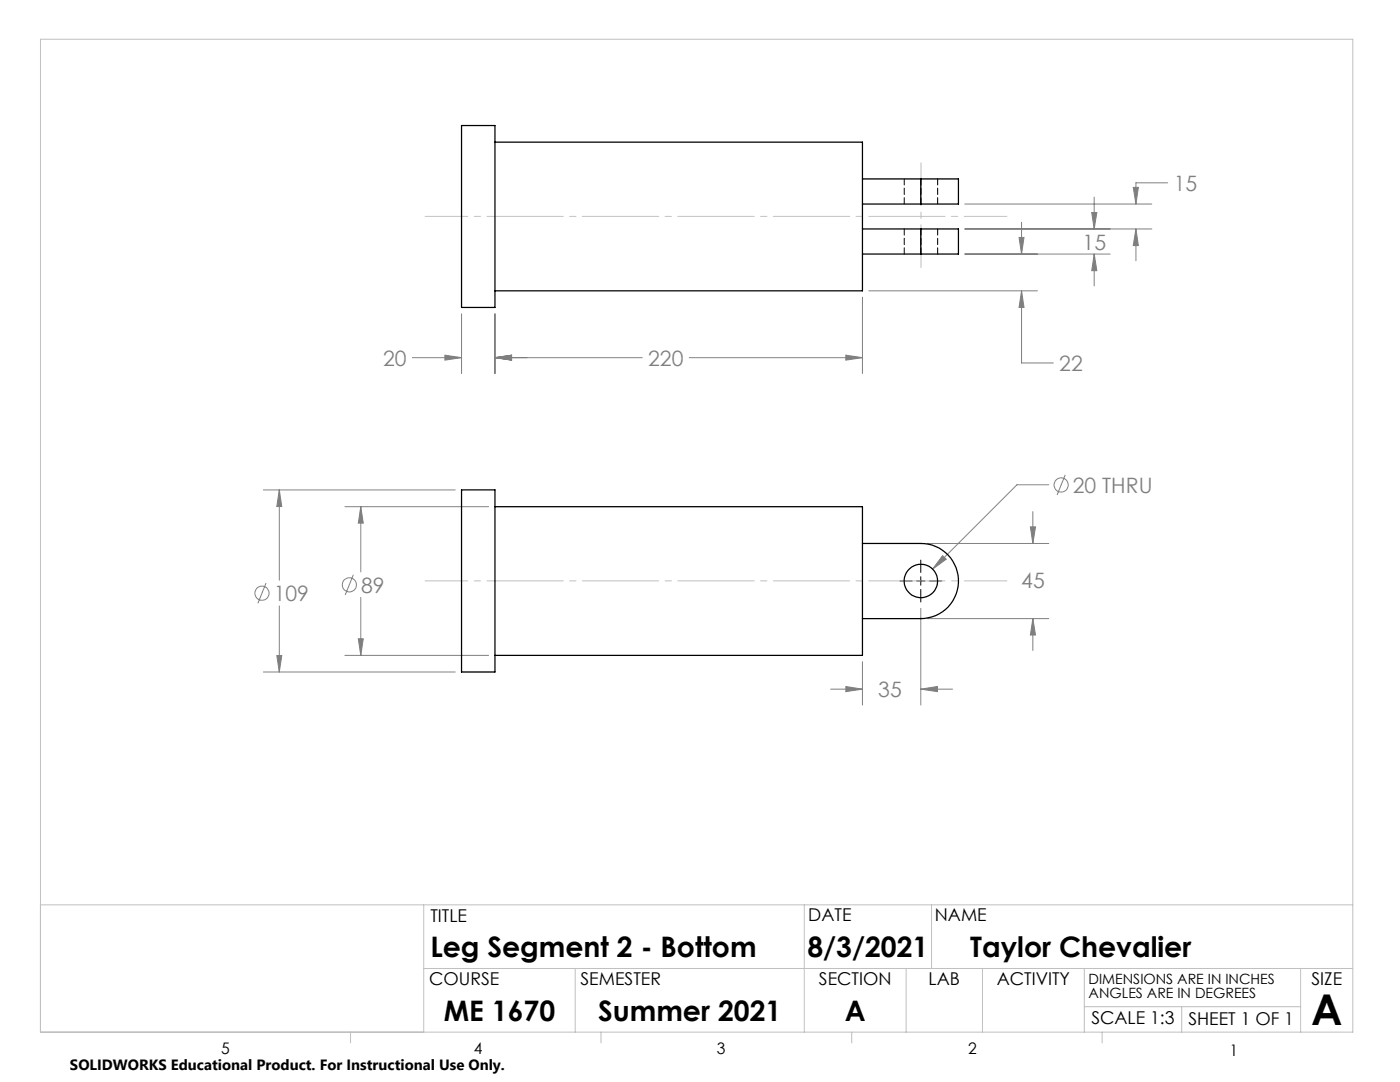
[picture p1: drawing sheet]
<svg xmlns="http://www.w3.org/2000/svg" width="279mm" height="216mm" viewBox="0 0 279 216" stroke-linecap="round" stroke-linejoin="round" font-family="sans-serif">
<g fill="none" stroke="#808080" stroke-width=".2">
<path d="M218.4 39.3v6.4M226.2 37.4h1l-.5 3.3zM233 36.5h-6.3v4.2M172.1 59.3v15.2M173.4 58h33.6M192.5 50.7h29M192.5 45.7h37.4M192.5 40.7h37.4M203.4 47.4h1l-.5 3.3zM203.9 58l.5 3.3h-1zM203.9 58v14.4h6.3M203.9 44.3v6.4"/>
<path d="M217.9 42.4h1l-.5 3.3zM218.4 50.7l.5 3.3h-1zM218.4 50.7v6.3M226.7 45.7l.5 3.3h-1zM226.7 45.7v6.3M82.3 71.4h9.8M88.8 70.9l3.3 .5-3.3 .5zM92.1 62.6v11.9M98.8 71.4l3.3-.5v1zM98.8 62.6v11.9M98.8 71.4h29.4M137.5 71.4h34.6"/>
<path d="M168.8 70.9l3.3 .5-3.3 .5zM52.6 97.8h38.2M55.7 97.8l.5 3.3h-1zM55.7 97.8v18M209.3 96.7h-6.3l-16.9 16.9M212.6 94.8l-1.6 4M53.1 116.3l-1.6 4.1M68.8 101.1h28.7M70.5 114.7l-1.6 4M72 101.1l.5 3.3h-1zM72 101.1v13M72 119.2v11.6"/>
<path d="M185 108.4h24.3M188.1 110.9l.7 .7-2.7 2zM205.6 105.1h1.1l-.6 3.3zM206.1 102.1v6.3M52.6 134.1h38.2M55.2 130.8h1l-.5 3.3zM55.7 120.9v13.2M68.8 130.8h28.7M71.5 127.5h1l-.5 3.3zM165.8 137.5h6.3M168.8 137l3.3 .5-3.3 .5zM172.1 132v8.7"/>
<path d="M183.8 137.5l3.3-.5v1zM183.8 121.4v19.3M183.8 137.5h6.3M185 123.4h24.3M206.1 123.4l.6 3.3h-1.1zM206.1 123.4v6.4"/>
<circle cx="211.8" cy="96.8" r="1.41"/>
<circle cx="52.3" cy="118.4" r="1.41"/>
<circle cx="69.7" cy="116.7" r="1.4"/>
</g>
<path d="M179.6 115.9h2.5M182.9 115.9h1.7M183.8 111.8v2.4M183.8 115.1v1.7M183.8 117.6v2.5M185.5 115.9h2.5" fill="none" stroke="#000" stroke-width=".2"/>
<path d="M183.8 32.5v20.9M84.8 43.2h116.2M84.8 115.9h116.2" fill="none" stroke="#c0c0c0" stroke-width=".2" stroke-dasharray="15.2 1.3 1.3 1.3" stroke-dashoffset="6.7"/>
<g fill="none" stroke="#c0c0c0" stroke-width=".2">
<path d="M8.1 7.8h261.9v198.2h-261.9zM8.1 180.6h261.9M84.6 180.6v25.4M84.6 193.3h185.4M114.8 193.3v12.7M160.5 180.6v25.4M180.8 193.3v12.7M185.9 180.6v12.7M196.1 193.3v12.7M216.4 193.3v12.7M259.6 193.3v12.7M70 206v2.1"/>
<path d="M119.9 206v2.1M170 206v2.1M216.4 200.9h43.2M220 206v2.1M235.8 200.9v5.1"/>
</g>
<path d="M55.7 97.8l.5 3.3h-1zM55.2 130.8h1l-.5 3.3zM72 101.1l.5 3.3h-1zM71.5 127.5h1l-.5 3.3zM205.6 105.1h1.1l-.6 3.3zM206.1 123.4l.6 3.3h-1.1zM168.8 137l3.3 .5-3.3 .5zM183.8 137.5l3.3-.5v1zM188.1 110.9l-2 2.7 2.7-2zM88.8 70.9l3.3 .5-3.3 .5zM98.8 71.4l3.3-.5v1zM98.8 71.4l3.3-.5v1zM168.8 70.9l3.3 .5-3.3 .5zM203.4 47.4h1l-.5 3.3zM203.9 58l.5 3.3h-1zM217.9 42.4h1l-.5 3.3zM218.4 50.7l.5 3.3h-1zM226.2 37.4h1l-.5 3.3zM226.7 45.7l.5 3.3h-1z" fill="#808080"/>
<g fill="none" stroke="#000" stroke-width=".25">
<path d="M92.1 25h6.7v36.3h-6.7zM98.8 28.4h73.3v29.6h-73.3M172.1 35.7h11.7M183.8 35.7h7.5v5h-7.5M183.8 35.7v5M172.1 40.7h11.7M172.1 50.7h11.7M172.1 45.7h11.7M183.8 45.7h7.5v5h-7.5M183.8 45.7v5M92.1 97.8h6.7v36.3h-6.7zM98.8 101.1h73.3v29.7h-73.3"/>
<path d="M172.1 108.4h11.7a7.5 7.5 0 0 1 7.5 7.5 7.5 7.5 0 0 1-7.5 7.5h-11.7"/>
<circle cx="183.8" cy="115.9" r="3.3"/>
</g>
<path d="M180.5 35.7v5M183.8 35.7v5M180.5 45.7v5M183.8 50.7v-5M187.1 40.7v-5M187.1 50.7v-5" fill="none" stroke="#000" stroke-width=".2" stroke-dasharray="1.3 .6"/>
<text font-size="8.5" x="261.7" y="204.6">A</text>
<g font-size="5.6">
<text x="85.9" y="191">Leg Segment 2 - Bottom</text>
<text x="161.1" y="191">8/3/2021</text>
<text x="193.6" y="191">Taylor Chevalier</text>
<text x="88.6" y="203.8">ME 1670</text>
<text x="119.4" y="203.7">Summer 2021</text>
<text x="168.6" y="203.7">A</text>
</g>
<g font-size="4.2" fill="#808080">
<text x="234.2" y="38.1">15</text>
<text x="216.1" y="50">15</text>
<text x="76.5" y="72.9">20</text>
<text x="129.4" y="72.9">220</text>
<text x="211.4" y="74">22</text>
<text x="214.1" y="98.3">20 THRU</text>
<text x="54.6" y="119.9">109</text>
<text x="72.1" y="118.2">89</text>
<text x="203.8" y="117.3">45</text>
<text x="175.3" y="139.1">35</text>
</g>
<g font-size="3.5">
<text x="85.9" y="183.9">TITLE</text>
<text x="161.3" y="183.8">DATE</text>
<text x="186.6" y="183.8">NAME</text>
<text x="85.6" y="196.5">COURSE</text>
<text x="115.9" y="196.5">SEMESTER</text>
<text x="163.4" y="196.5">SECTION</text>
<text x="185.3" y="196.5">LAB</text>
<text x="198.9" y="196.5">ACTIVITY</text>
<text x="261.7" y="196.5">SIZE</text>
<text x="217.8" y="204.4">SCALE 1:3</text>
<text x="237.2" y="204.4">SHEET 1 OF 1</text>
</g>
<g font-size="3.2">
<text x="44.2" y="210.4">5</text>
<text x="94.6" y="210.3">4</text>
<text x="143.1" y="210.4">3</text>
<text x="193.2" y="210.3">2</text>
<text x="245.4" y="210.6">1</text>
</g>
<text font-size="3" x="14" y="213.5">SOLIDWORKS Educational Product. For Instructional Use Only.</text>
<g font-size="2.8">
<text x="217.2" y="196.4">DIMENSIONS ARE IN INCHES</text>
<text x="217.2" y="199.2">ANGLES ARE IN DEGREES</text>
</g>
</svg>
